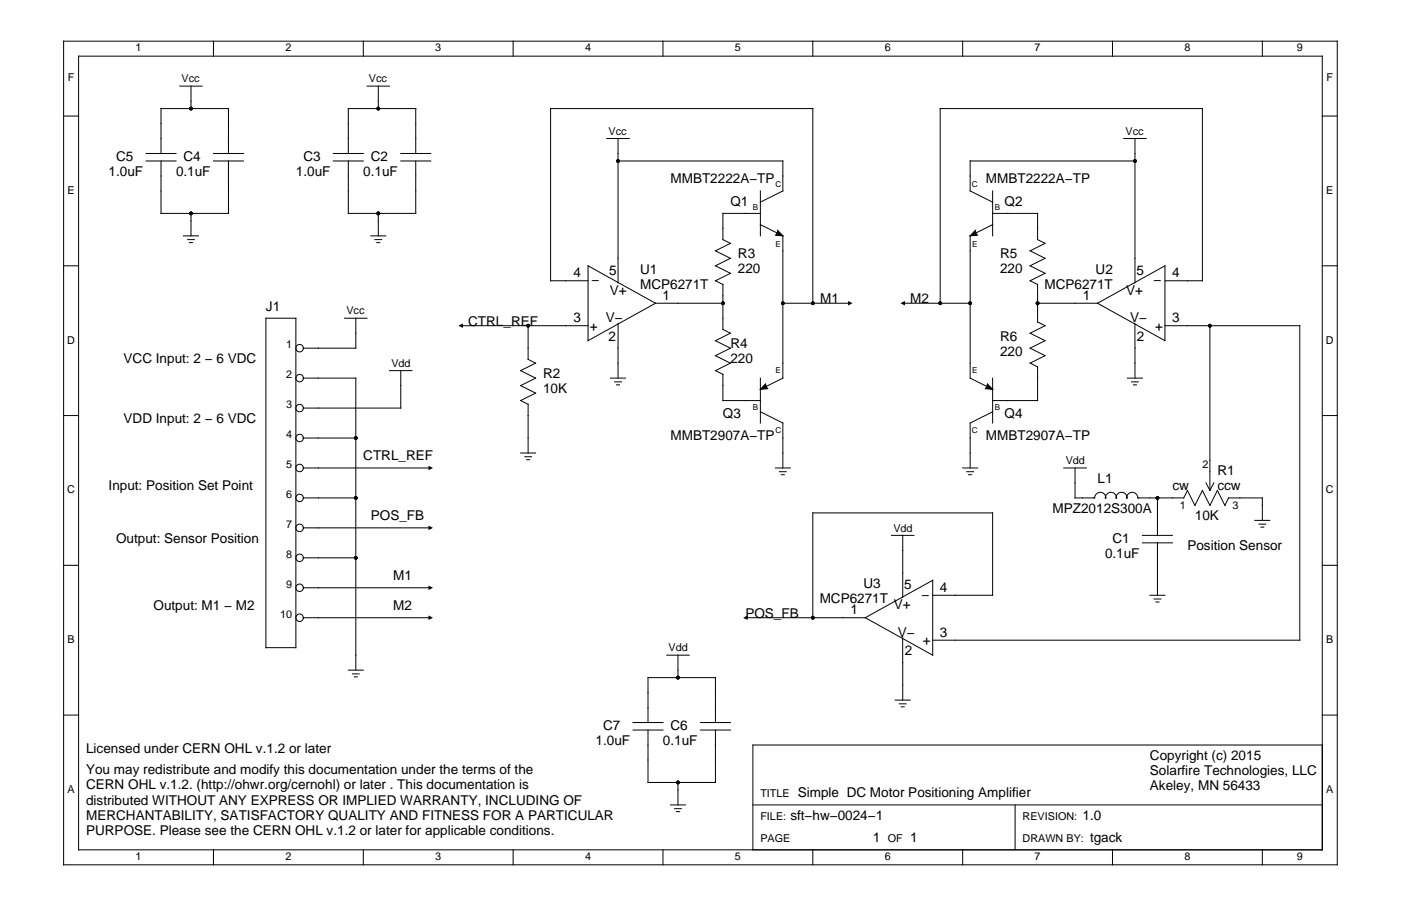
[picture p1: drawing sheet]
<svg xmlns="http://www.w3.org/2000/svg" width="432mm" height="279mm" viewBox="0 0 432 279" stroke-linecap="round" stroke-linejoin="round" font-family="sans-serif">
<g fill="none" stroke="#000" stroke-width=".31">
<path d="M19.6 12.7h392.6v254h-392.6zM24.2 17.3h383.3v244.8h-383.3zM65.8 12.7v4.6M112 12.7v4.6M158.2 12.7v4.6M204.3 12.7v4.6M250.5 12.7v4.6M296.7 12.7v4.6M342.9 12.7v4.6M389.1 12.7v4.6M19.6 35.8h4.6M55.4 26.6h6.9"/>
<path d="M58.9 26.6v6.9M113.1 26.6h7M116.6 26.6v6.9M407.5 35.8h4.7M45 49.6h9.2M45 47.3h9.2M49.6 49.6v16.2h20.8v-16.2M49.6 47.3v-13.8h20.8v13.8M65.8 49.6h9.2M65.8 47.3h9.2M102.7 49.6h9.3M102.7 47.3h9.3"/>
<path d="M107.4 49.6v16.2h20.7v-16.2M107.4 47.3v-13.8h20.7v13.8M123.5 49.6h9.3M123.5 47.3h9.3M187 42.7h6.9M190.5 42.7v44.5M190.5 49.6h50.8v9.3l-6.9 3.4M234.4 58.9v13.8M305.9 58.9v13.8M346.3 42.7h7M349.8 42.7v44.5M349.8 49.6h-50.8v9.3l6.9 3.4"/>
<path d="M56.6 72.7h4.6M57.8 73.9h2.1M58.4 74.8h.9M58.9 65.8v6.9M114.3 72.7h4.6M115.6 73.9h2M116.1 74.8h1M116.6 65.8v6.9M234.4 65.8h-11.6v8.1l2.3 1.1-4.6 2.4 4.6 2.3-4.6 2.3 4.6 2.3-4.6 2.3M234.4 69.3l6.9 3.4v43.9l-6.9 3.5M239.7 71.1l1.6 1.6-2.3-.2 .5-.7zM300.6 71.1l.1 .7 .5 .7-2.2 .2z"/>
<path d="M305.9 65.8h13.9v8.1l2.3 1.1-4.6 2.4 4.6 2.3-4.6 2.3 4.6 2.3-4.6 2.3M305.9 69.3l-6.9 3.4v43.9l6.9 3.5M19.6 82h4.6M82 98.1h9.2v101.6h-9.2zM106.2 98.1h6.9M109.7 98.1v9.3h-16.2M181.2 86.6h-11.5v-53.1h80.8v60M181.2 82l20.8 11.5-20.8 11.6zM190.5 99.7v16.9M202 93.5h20.8M220.5 86.6l2.3 1.1M222.8 87.7v13.9l2.3 1.2-4.6 2.3 4.6 2.3-4.6 2.3 4.6 2.3-4.6 2.3 2.3 1.1v8.1h11.6"/>
<path d="M241.3 93.5h20.8M278.2 93.5h20.8M317.5 86.6l2.3 1.1M319.8 93.5h18.5M319.8 87.7v11.6l2.3 1.1-4.6 2.4 4.6 2.3-4.6 2.3 4.6 2.3-4.6 2.3 2.3 1.1v10.4h-13.9M338.3 93.5l20.7-11.5v23.1zM349.8 99.7v16.9M359 86.6h11.6v-53.1h-80.8v60M407.5 82h4.7M93.5 116.6h16.2v90.1M120.1 114.3h6.9M123.5 114.3v11.5h-30"/>
<path d="M142 100.4h39.2M162.8 100.4v10.4l2.3 1.2-4.6 2.3 4.6 2.3-4.6 2.3 4.6 2.3-4.6 2.3 2.3 1.2v15M188.2 116.6h4.6M189.4 117.8h2.1M190 118.7h.9M234.4 116.6v13.9M235.9 118.4l.7 1.5-2.2 .2zM304.3 118.4l1.6 1.7-2.2-.2zM305.9 116.6v13.9M347.5 116.6h4.6M348.8 117.8h2M349.3 118.7h1"/>
<path d="M359 100.4h41.6v97h-113.1M372.9 100.4v50.8M19.6 128.2h4.6M93.5 135.1h16.2M160.5 139.7h4.6M234.4 127l6.9 3.5v13.8M305.9 127l-6.9 3.5v13.8M407.5 128.2h4.7M93.5 153.6h16.2M93.5 144.3h39.3M161.7 140.9h2.1M162.3 141.8h.9"/>
<path d="M239 144.3h4.6M240.2 145.5h2.1M240.8 146.4h.9M296.7 144.3h4.6M298 145.5h2M298.5 146.4h1M327.9 144.3h6.9M331.3 144.3v9.3h6.1a1.69 1.69 0 0 1 1.7-1.8 1.69 1.69 0 0 1 1.7 1.8 1.65 1.65 0 0 1 1.6-1.8 1.65 1.65 0 0 1 1.6 1.8 1.65 1.65 0 0 1 1.7-1.8 1.65 1.65 0 0 1 1.6 1.8 1.69 1.69 0 0 1 1.7-1.8 1.69 1.69 0 0 1 1.7 1.8h14.2l1.1-2.4 2.3 4.7 2.3-4.7 2.3 4.7 2.3-4.7 2.3 4.7 1.2-2.3h10.4v6.9M356.7 153.6v11.5M371.7 148.9l1.2 2.3M374.1 148.9l-1.2 2.3M19.6 174.3h4.6"/>
<path d="M93.5 172h16.2M93.5 162.8h39.3M274.8 165.1h6.9M278.2 165.1v19.1M352.1 167.4h9.3M352.1 165.1h9.3M356.7 167.4v16.2M386.8 160.5h4.6M388 161.6h2.1M388.6 162.6h.9M407.5 174.3h4.7M93.5 181.3h39.3"/>
<path d="M93.5 190.5h39.3M229.7 190.5h37M266.7 190.5l20.8-11.5v23zM278.2 196.7v19.2M287.5 183.6h18.4v-25.4h-55.4v32.3M354.4 183.6h4.6M355.7 184.7h2.1M356.3 185.7h.9M107.4 206.7h4.6M108.6 207.8h2.1M109.2 208.7h.9M205.5 202h6.9"/>
<path d="M209 202v7M275.9 215.9h4.6M277.2 217.1h2.1M277.8 218h.9M19.6 220.5h4.6M195.1 225.1h9.2M195.1 222.8h9.2M199.7 222.8v-13.8h20.8v13.8M199.7 225.1v16.2h20.8v-16.2M215.9 225.1h9.2M215.9 222.8h9.2M407.5 229.8h-175.5v32.3"/>
<path d="M407.5 220.5h4.7M206.6 248.2h4.7M207.9 249.4h2.1M208.5 250.3h.9M209 241.3v6.9M232 248.2h175.5M312.9 248.2v13.9M65.8 262.1v4.6M112 262.1v4.6M158.2 262.1v4.6M204.3 262.1v4.6M250.5 262.1v4.6"/>
<path d="M296.7 262.1v4.6M342.9 262.1v4.6M389.1 262.1v4.6"/>
<circle cx="92.3" cy="107.4" r="1.15"/>
<circle cx="92.3" cy="116.6" r="1.15"/>
<circle cx="92.3" cy="125.8" r="1.15"/>
<circle cx="92.3" cy="135.1" r="1.15"/>
<circle cx="92.3" cy="144.3" r="1.15"/>
<circle cx="92.3" cy="153.6" r="1.15"/>
<circle cx="92.3" cy="162.8" r="1.15"/>
<circle cx="92.3" cy="172" r="1.15"/>
<circle cx="92.3" cy="190.5" r="1.15"/>
<circle cx="92.3" cy="181.3" r="1.15"/>
</g>
<g fill="#000">
<path d="M239.7 71.1l1.6 1.6-2.3-.2 .5-.7zM300.6 71.1l.1 .7 .5 .7-2.2 .2zM141.3 100.4l1.4-.6v1.3zM261.4 92.8l1.4 .7-1.4 .7zM277.5 93.5l1.4-.7v1.4zM235.9 118.4l.7 1.5-2.2 .2zM304.3 118.4l1.6 1.7-2.2-.2zM132.1 143.6l1.3 .7-1.3 .7zM132.1 162.1l1.3 .7-1.3 .7zM132.1 180.6l1.3 .7-1.3 .7zM132.1 189.8l1.3 .7-1.3 .7zM229 190.5l1.4-.7v1.4z"/>
<circle cx="58.9" cy="33.5" r=".58"/>
<circle cx="116.6" cy="33.5" r=".58"/>
<circle cx="190.5" cy="49.6" r=".58"/>
<circle cx="349.8" cy="49.6" r=".58"/>
<circle cx="58.9" cy="65.8" r=".58"/>
<circle cx="116.6" cy="65.8" r=".58"/>
<circle cx="222.8" cy="93.5" r=".58"/>
<circle cx="241.3" cy="93.5" r=".58"/>
<circle cx="250.5" cy="93.5" r=".58"/>
<circle cx="289.8" cy="93.5" r=".58"/>
<circle cx="299" cy="93.5" r=".58"/>
<circle cx="319.8" cy="93.5" r=".58"/>
<circle cx="162.8" cy="100.4" r=".58"/>
<circle cx="372.9" cy="100.4" r=".58"/>
<circle cx="109.7" cy="135.1" r=".58"/>
<circle cx="109.7" cy="153.6" r=".58"/>
<circle cx="356.7" cy="153.6" r=".58"/>
<circle cx="109.7" cy="172" r=".58"/>
<circle cx="250.5" cy="190.5" r=".58"/>
<circle cx="209" cy="209" r=".58"/>
<circle cx="209" cy="241.3" r=".58"/>
</g>
<g font-size="4.2">
<text x="35.8" y="49.6">C5</text>
<text x="56.6" y="49.6">C4</text>
<text x="93.5" y="49.6">C3</text>
<text x="114.3" y="49.6">C2</text>
<text x="33.5" y="54.3">1.0uF</text>
<text x="54.2" y="54.3">0.1uF</text>
<text x="91.2" y="54.3">1.0uF</text>
<text x="112" y="54.3">0.1uF</text>
<text x="206.6" y="56.6">MMBT2222A−TP</text>
<text x="303.9" y="56.6">MMBT2222A−TP</text>
<text x="225.1" y="63.5">Q1</text>
<text x="309.6" y="63.5">Q2</text>
<text x="227.4" y="79.7">R3</text>
<text x="308.2" y="79.7">R5</text>
<text x="176.7" y="85.6">4</text>
<text x="182.3" y="87.6">−</text>
<text x="187.7" y="84.7">5</text>
<text x="197.3" y="89">MCP6271T</text>
<text x="197.3" y="84.4">U1</text>
<text x="227.4" y="84.3">220</text>
<text x="308.2" y="84.3">220</text>
<text x="321.9" y="89">MCP6271T</text>
<text x="337.7" y="84.4">U2</text>
<text x="350.3" y="84.7">5</text>
<text x="355.5" y="87.6">−</text>
<text x="361.2" y="85.6">4</text>
<text x="82" y="95.8">J1</text>
<text x="188" y="91">V+</text>
<text x="204.2" y="92.5">1</text>
<text x="252.8" y="93.5">M1</text>
<text x="280.5" y="93.5">M2</text>
<text x="333.8" y="92.5">1</text>
<text x="347.1" y="91">V+</text>
<text x="144.3" y="100.4">CTRL_REF</text>
<text x="176.7" y="99.4">3</text>
<text x="186.8" y="99.4">V−</text>
<text x="348.3" y="99.4">V−</text>
<text x="361.2" y="99.4">3</text>
<text x="181.8" y="102">+</text>
<text x="187.5" y="105.1">2</text>
<text x="225.1" y="107.4">R4</text>
<text x="308.2" y="105.1">R6</text>
<text x="350.4" y="105.1">2</text>
<text x="356.1" y="102">+</text>
<text x="38.1" y="112">VCC Input: 2 − 6 VDC</text>
<text x="225.1" y="112">220</text>
<text x="308.2" y="109.7">220</text>
<text x="167.4" y="116.6">R2</text>
<text x="167.4" y="121.2">10K</text>
<text x="38.1" y="130.5">VDD Input: 2 − 6 VDC</text>
<text x="222.8" y="128.9">Q3</text>
<text x="309.6" y="128.9">Q4</text>
<text x="206.6" y="135.8">MMBT2907A−TP</text>
<text x="303.9" y="135.8">MMBT2907A−TP</text>
<text x="112" y="142">CTRL_REF</text>
<text x="338.3" y="148.9">L1</text>
<text x="375.2" y="146.6">R1</text>
<text x="33.5" y="151.2">Input: Position Set Point</text>
<text x="361.4" y="151.2">cw</text>
<text x="375.2" y="151.2">ccw</text>
<text x="114.3" y="160.5">POS_FB</text>
<text x="324.4" y="158.1">MPZ2012S300A</text>
<text x="368.3" y="160.5">10K</text>
<text x="35.8" y="167.4">Output: Sensor Position</text>
<text x="342.9" y="167.4">C1</text>
<text x="340.6" y="172">0.1uF</text>
<text x="366" y="169.7">Position Sensor</text>
<text x="121.2" y="179">M1</text>
<text x="252.6" y="186">MCP6271T</text>
<text x="266.1" y="181.4">U3</text>
<text x="278.7" y="181.7">5</text>
<text x="284" y="184.6">−</text>
<text x="289.7" y="182.5">4</text>
<text x="47.3" y="188.2">Output: M1 − M2</text>
<text x="121.2" y="188.2">M2</text>
<text x="229.7" y="190.5">POS_FB</text>
<text x="262.2" y="189.5">1</text>
<text x="275.5" y="188">V+</text>
<text x="276.7" y="196.3">V−</text>
<text x="289.7" y="196.4">3</text>
<text x="278.8" y="202.1">2</text>
<text x="284.5" y="199">+</text>
<text x="185.9" y="225.1">C7</text>
<text x="206.6" y="225.1">C6</text>
<text x="26.5" y="232.1">Licensed under CERN OHL v.1.2 or later</text>
<text x="183.6" y="229.8">1.0uF</text>
<text x="204.3" y="229.8">0.1uF</text>
<text x="26.5" y="238.8">You may redistribute and modify this documentation under the terms of the</text>
<text x="354.4" y="234.3">Copyright (c) 2015</text>
<text x="354.4" y="238.9">Solarfire Technologies, LLC</text>
<text x="26.5" y="243.5">CERN OHL v.1.2. (http://ohwr.org/cernohl) or later . This documentation is</text>
<text x="245.9" y="245.9">Simple DC Motor Positioning Amplifier</text>
<text x="354.4" y="243.6">Akeley, MN 56433</text>
<text x="26.5" y="248.1">distributed WITHOUT ANY EXPRESS OR IMPLIED WARRANTY, INCLUDING OF</text>
<text x="26.5" y="252.8">MERCHANTABILITY, SATISFACTORY QUALITY AND FITNESS FOR A PARTICULAR</text>
<text x="26.5" y="257.5">PURPOSE. Please see the CERN OHL v.1.2 or later for applicable conditions.</text>
<text x="243.6" y="252.8">sft−hw−0024−1</text>
<text x="333.6" y="252.8">1.0</text>
<text x="269" y="259.8">1</text>
<text x="280.5" y="259.8">1</text>
<text x="336" y="259.8">tgack</text>
</g>
<g font-size="3.3">
<text x="41.8" y="15.9">1</text>
<text x="88" y="15.9">2</text>
<text x="134.1" y="15.9">3</text>
<text x="180.3" y="15.9">4</text>
<text x="226.5" y="15.9">5</text>
<text x="272.7" y="15.9">6</text>
<text x="318.9" y="15.9">7</text>
<text x="365" y="15.9">8</text>
<text x="399.7" y="15.9">9</text>
<text x="20.9" y="25.1">F</text>
<text x="56" y="25.4">Vcc</text>
<text x="113.7" y="25.4">Vcc</text>
<text x="408.8" y="25.1">F</text>
<text x="187.6" y="41.6">Vcc</text>
<text x="346.9" y="41.6">Vcc</text>
<text x="20.8" y="59.8">E</text>
<text x="408.7" y="59.8">E</text>
<text x="106.8" y="97">Vcc</text>
<text x="20.7" y="105.9">D</text>
<text x="88.2" y="107.4">1</text>
<text x="408.6" y="105.9">D</text>
<text x="120.6" y="113.1">Vdd</text>
<text x="88.2" y="116.6">2</text>
<text x="88.2" y="125.8">3</text>
<text x="88.2" y="135.1">4</text>
<text x="328.4" y="143.2">Vdd</text>
<text x="88.2" y="144.3">5</text>
<text x="370.6" y="144.3">2</text>
<text x="20.7" y="152.1">C</text>
<text x="88.2" y="153.6">6</text>
<text x="408.6" y="152.1">C</text>
<text x="363.7" y="157">1</text>
<text x="379.8" y="157">3</text>
<text x="88.2" y="162.8">7</text>
<text x="275.3" y="163.9">Vdd</text>
<text x="88.2" y="172">8</text>
<text x="88.2" y="181.3">9</text>
<text x="86.3" y="190.5">10</text>
<text x="20.8" y="198.3">B</text>
<text x="206.1" y="200.9">Vdd</text>
<text x="408.7" y="198.3">B</text>
<text x="20.8" y="244.5">A</text>
<text x="234.4" y="245.9">TITLE</text>
<text x="408.7" y="244.5">A</text>
<text x="234.4" y="252.8">FILE:</text>
<text x="315.2" y="252.8">REVISION:</text>
<text x="234.4" y="259.8">PAGE</text>
<text x="273.6" y="259.8">OF</text>
<text x="315.2" y="259.8">DRAWN BY:</text>
<text x="41.8" y="265.2">1</text>
<text x="88" y="265.2">2</text>
<text x="134.1" y="265.2">3</text>
<text x="180.3" y="265.2">4</text>
<text x="226.5" y="265.2">5</text>
<text x="272.7" y="265.2">6</text>
<text x="318.9" y="265.2">7</text>
<text x="365" y="265.2">8</text>
<text x="399.7" y="265.2">9</text>
</g>
<g font-size="2.5">
<text x="239" y="57.7">C</text>
<text x="299.5" y="57.7">C</text>
<text x="232" y="64.7">B</text>
<text x="306.6" y="64.7">B</text>
<text x="239" y="76.2">E</text>
<text x="299.6" y="76.2">E</text>
<text x="239" y="115">E</text>
<text x="299.6" y="115">E</text>
<text x="232" y="126.5">B</text>
<text x="306.6" y="126.5">B</text>
<text x="239" y="133.5">C</text>
<text x="299.5" y="133.5">C</text>
</g>
</svg>
